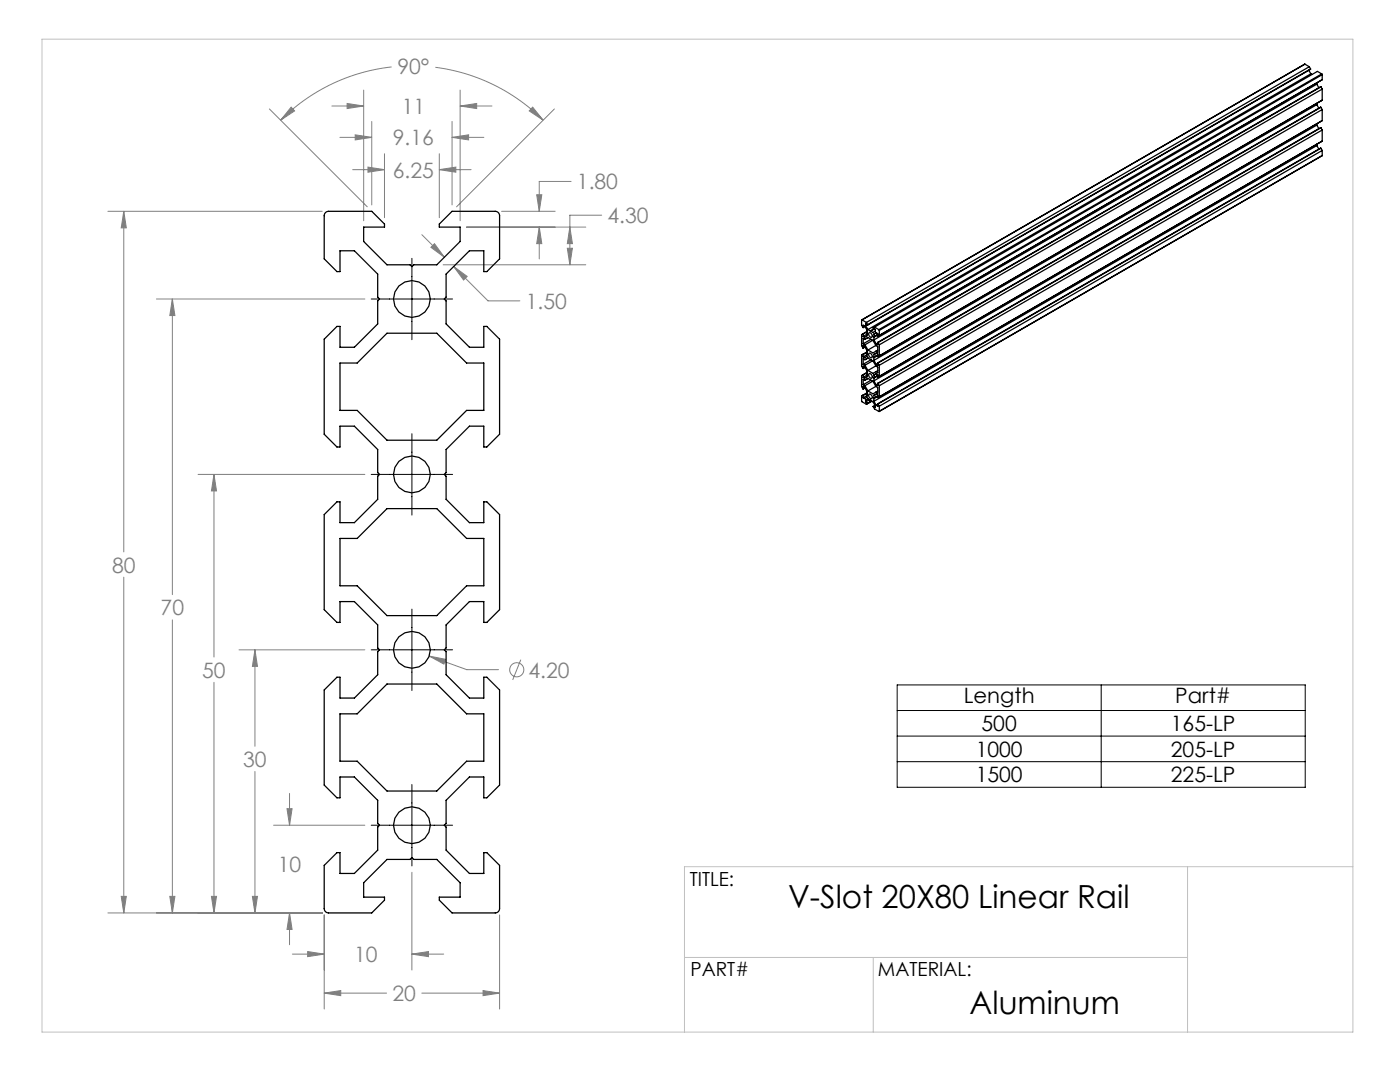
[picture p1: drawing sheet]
<svg xmlns="http://www.w3.org/2000/svg" width="279mm" height="216mm" viewBox="0 0 279 216" stroke-linecap="round" stroke-linejoin="round" font-family="sans-serif">
<g fill="none" stroke="#808080" stroke-width=".2">
<path d="M72.6 18v26M78.1 13.4a37 37 0 0 0-22.1 10.6M86.9 13.4a37 37 0 0 1 21.5 10.6M91.8 18v26M53.8 21.7l19.5 19.6M58.1 21.4l.7 .7-2.8 1.9zM66.2 21.2h6.4M67.8 27.4h6.4M69.3 20.6l3.3 .6-3.3 .5zM70.4 33.9h6.3M70.9 26.9l3.3 .5-3.3 .5zM73.4 33.3l3.3 .6-3.3 .5z"/>
<path d="M74.2 24.2v16.7M76.7 30.7v12.7M87.7 33.9l3.3-.6v1.1zM87.7 30.7v12.7M87.7 33.9h6.3M90.2 27.4l3.3-.5v1zM90.2 24.2v16.7M90.2 27.4h6.4M91.8 21.2l3.3-.6v1.1zM91.8 21.2h6.4M106.3 21.4l2.1 2.6-2.8-1.9zM107.1 38.9h1l-.5 3.3z"/>
<path d="M110.6 21.7l-19.5 19.6M114 36.2h-6.4v6M21.5 42.2h42.8M24.7 42.2l.5 3.3h-1zM24.7 42.2v67.9M31.2 59.7h41.6M34.4 59.7l.5 3.3h-1zM34.4 59.7v59M84.2 46.8l4.5 4.5M86.7 48.6l2 2.7-2.7-2zM88.4 52.8h28.5M90.5 53.2l2.7 2-.7 .7z"/>
<path d="M90.5 53.2l6.9 6.8h6.3M93.1 45.3h23.8M100.1 42.2h10.7M107.6 45.3l.5 3.3h-1zM107.6 45.3v6.4M113.2 49.5h1l-.5 3.3zM113.7 45.3l.5 3.3h-1zM120.1 42.9h-6.4v9.9M39.5 94.7h33.3M42.7 94.7l.5 3.3h-1zM42.7 94.7v36.4M24.7 115.2v67"/>
<path d="M34.4 123.7v58.5M42.7 136.1v46.1M47.7 129.7h25.1M50.9 129.7l.5 3.3h-1zM50.9 129.7v19.2M85.7 130.9l3.2 .7-.3 .9zM85.7 130.9l7.4 2.7h6.4M103.9 131.6l-1.6 4.1M50.9 153.9v28.3M57.8 158.3v6.4M24.2 178.9h1l-.5 3.3zM33.9 178.9h1l-.5 3.3z"/>
<path d="M42.2 178.9h1l-.5 3.3zM50.4 178.9h1l-.5 3.3zM54.6 164.7h18.2M57.3 161.4h1l-.5 3.3zM82.2 174.1v19.5M21.5 182.2h42.8M57.8 182.2l.5 3.3h-1zM57.8 182.2v6.3M58.4 190.4h6.3M61.4 189.9l3.3 .5-3.3 .5zM64.7 198.2l3.3-.5v1zM64.7 182.6v18.7"/>
<path d="M64.7 198.2h12.4M82.2 190.4l3.3-.5v1zM82.2 190.4h6.4M84.2 198.2h15.5M96.4 197.7l3.3 .5-3.3 .5zM99.7 182.6v18.7"/>
<circle cx="103.1" cy="133.6" r="1.41"/>
</g>
<g fill="none" stroke="#000" stroke-width=".2">
<path d="M74.1 59.7h16.2M82.2 51.5v16.3M74.1 94.7h16.2M82.2 86.5v16.3M74.1 129.7h16.2M82.2 121.5v16.3M179.1 136.7h81.4v20.4h-81.4zM219.8 136.7v20.4M82.2 156.5v16.3M179.1 141.8h81.4M179.1 146.9h81.4M179.1 152h81.4"/>
<path d="M74.1 164.7h16.2"/>
</g>
<path d="M8.4 7.8h261.6v198.1h-261.6zM237 172.9v33M270 172.9h-133.4v33M136.6 191h100.4M174.3 191v14.9" fill="none" stroke="#c0c0c0" stroke-width=".2"/>
<path d="M61.4 189.9l3.3 .5-3.3 .5zM82.2 190.4l3.3-.5v1zM64.7 198.2l3.3-.5v1zM96.4 197.7l3.3 .5-3.3 .5zM85.7 130.9l2.9 1.6 .3-.9zM57.8 182.2l.5 3.3h-1zM57.3 161.4h1l-.5 3.3zM50.4 178.9h1l-.5 3.3zM50.9 129.7l.5 3.3h-1zM42.2 178.9h1l-.5 3.3zM42.7 94.7l.5 3.3h-1zM33.9 178.9h1l-.5 3.3zM34.4 59.7l.5 3.3h-1zM24.2 178.9h1l-.5 3.3zM24.7 42.2l.5 3.3h-1zM86.7 48.6l2 2.7-2.7-2zM90.5 53.2l2.7 2-.7 .7zM113.2 49.5h1l-.5 3.3zM113.7 45.3l.5 3.3h-1zM107.6 45.3l.5 3.3h-1zM107.1 38.9h1l-.5 3.3zM91.8 21.2l3.3-.6v1.1zM69.3 20.6l3.3 .6-3.3 .5zM70.9 26.9l3.3 .5-3.3 .5zM90.2 27.4l3.3-.5v1zM73.4 33.3l3.3 .6-3.3 .5zM87.7 33.9l3.3-.6v1.1zM106.3 21.4l2.1 2.6-2.8-1.9zM58.1 21.4l.7 .7-2.8 1.9z" fill="#808080"/>
<g fill="none" stroke="#000" stroke-width=".25">
<path d="M260.4 12.8h.1M260.4 12.8l-88.4 51M260.4 12.8l.9 .5M261.2 14l.4 .7M261.3 13.3l.3 .5M261.3 13.3l-88.4 51M261.6 13.8l-88.4 51M261.6 13.8l-88.4 51.1M261.6 14.7l-88.4 51.1M261.6 14.7l.2 .2M262.8 16.8l-88.4 51M262.8 16.8l.4 .7"/>
<path d="M262.8 16.5v.3M263.6 17.3l-88.4 51.1M263.6 17.3l.3 .5M263.6 17.3l-88.4 51M263.8 14.7l.1 .2M263.8 14.7l-88.4 51.1M263.8 14.7l-.9-.5-88.4 51.1M263.9 14.9l-88.4 51M263.9 15.9l-88.7 51.2M263.9 14.9v1M263.9 17.8v2.2M263.9 15.9l-.3 .2"/>
<path d="M263.9 17.8l-88.4 51M263.9 20l-88.7 51.2M263.9 20l-.3 .1M262.8 20.6v.3M262.8 24.7v.3M262.8 28.8v.2M262.8 20.9l-88.4 51M262.8 20.9l.4 .7M262.8 25l-88.4 51M262.8 25l.4 .7M262.8 29l-88.4 51.1M262.8 29l.4 .7"/>
<path d="M263.6 21.4l-88.4 51M263.6 21.4l.3 .5M263.6 25.5l-88.4 51M263.6 25.5l.3 .4M263.6 29.6l-88.4 51M263.6 29.6l.3 .4M263.9 31l-88.4 51.1M263.9 21.9v2.2M263.9 25.9v2.3M263.9 30v1M263.9 21.9l-88.4 51M263.9 24.1l-88.7 51.1"/>
<path d="M263.9 24.1l-.3 .1M263.9 25.9l-88.4 51.1M263.9 28.2l-88.7 51.1M263.9 28.2l-.3 .1M263.9 30l-88.4 51M65 42.4l.6-.2h8.6l2.5 2.5v.6h-4.1v2.9l4.6 4.6h4.6l.4 .4 .4-.4h4.6l4.6-4.6v-2.9h-4.1v-.6l2.5-2.5h8.6a.87 .87 0 0 1 .9 .8v8.6l-2.5 2.6h-.6v-4.2h-2.9l-4.7 4.7v4.6l-.3 .4 .3 .3v4.6l4.7 4.7h2.9v-4.2h.6l2.5 2.6v18.9l-2.5 2.6h-.6v-4.2h-2.9l-4.7 4.7v4.6l-.3 .4 .3 .3v4.6l4.7 4.7h2.9v-4.2h.6l2.5 2.6v18.9l-2.5 2.6h-.6v-4.2h-2.9l-4.7 4.7v4.6l-.3 .4 .3 .3v4.6l4.7 4.7h2.9v-4.2h.6l2.5 2.6v18.9l-2.5 2.6h-.6v-4.2h-2.9l-4.7 4.7v4.6l-.3 .4 .3 .3v4.6l4.7 4.7h2.9v-4.2h.6l2.5 2.6v8.6a.88 .88 0 0 1-.9 .9h-8.6l-2.5-2.6v-.6h4.1v-2.9l-4.6-4.6h-4.6l-.4-.4-.4 .4h-4.6l-4.6 4.6v2.9h4.1v.6l-2.5 2.6h-8.6a.88 .88 0 0 1-.9-.9v-8.6l2.5-2.6h.7v4.2h2.8l4.7-4.7v-4.6l.3-.3-.3-.4v-4.6l-4.7-4.7h-2.8v4.2h-.7l-2.5-2.6v-18.9l2.5-2.6h.7v4.2h2.8l4.7-4.7v-4.6l.3-.3-.3-.4v-4.6l-4.7-4.7h-2.8v4.2h-.7l-2.5-2.6v-18.9l2.5-2.6h.7v4.2h2.8l4.7-4.7v-4.6l.3-.3-.3-.4v-4.6l-4.7-4.7h-2.8v4.2h-.7l-2.5-2.6v-18.9l2.5-2.6h.7v4.2h2.8l4.7-4.7v-4.6l.3-.3-.3-.4v-4.6l-4.7-4.7h-2.8v4.2h-.7l-2.5-2.6v-8.6zM67.9 72.4h3.4l5.9-5.9h10l5.9 5.9h3.5v9.5h-3.5l-5.9 5.9h-10l-5.9-5.9h-3.4zM172.2 78.9l-.2 .1v1.2l.9 .5 1.1-.7-.8 .4M172.2 66.6h.1M172.2 66.6l-.2 .2v2.2l.3 .5M172.2 70.7h.1M172.2 70.7l-.2 .1v2.3l.3 .4"/>
<path d="M172.2 74.8h.1M172.2 74.8l-.2 .1v2.2l.3 .5M172.2 78.9h.1M172.3 65.4v-.5l.3 .2 .4 .8 .1 .6-.1 .5-.4 .3-.3-.2M172.3 68.6v-1.1l.3 .2 .6-.3 1 .5 .6 1.1 .4 .2v1.1l-.4-.2M172.3 72.7v-1.1l.3 .2 .6-.4 1 .6 .6 1.1 .4 .2v1.1l-.4-.2M172.3 76.8v-1.1l.3 .2 .6-.4 1 .6 .6 1 .4 .2v1.1l-.4-.2M172.3 69.5v-.5l.3 .1 .4 .9 .1 .6-.1 .5-.4 .3-.3-.2M172.3 73.5v-.4l.3 .1 .4 .8 .1 .6-.1 .6-.4 .3-.3-.2M172.3 77.6v-.5l.3 .2 .4 .8 .1 .6-.1 .6-.4 .2-.3-.1M172.3 66.6v.5M172.3 70.7v.5"/>
<path d="M172.3 74.8v.5M172.3 78.9v.5M172.3 68.6l.3 .2M172.3 72.7l.3 .2M172.3 76.8l.3 .2M172.6 68.8l.6 1M172.6 72.9l.6 1M172.6 77l.6 1M172.6 65.2l-.3 .2M172.6 69.2l-.3 .3M172.6 73.3l-.3 .2M172.6 77.4l-.3 .2"/>
<path d="M172.7 64.9l.5 .9M172.9 64.3l-.9-.4v1l.3 .5M172.9 64.3l.3 .5M173 66.2l-.7 .4M173 66.1l-.8 .5M173 66.7l-.7 .4M173 70.3l-.7 .4M173 70.2l-.8 .5M173 70.8l-.7 .4M173 74.4l-.7 .4M173 74.3l-.8 .5M173 74.9l-.7 .4"/>
<path d="M173 78.9l-.7 .5M173 78.5l-.7 .4M173 78.4l-.8 .5M173 64.8l-.3 .1M173.2 64.9l-.5-.3v.3M173.2 64.8v.1M173.2 65.8l.5 .2M173.2 69.8l1 .6 .6-.3M173.2 73.9l1 .6 .6-.3M173.2 78l1 .6 .6-.4M173.5 74.6a.54 .54 0 0 1 .5 .3 .54 .54 0 0 1-.1 .6l-.4-.3-.2-.4zM173.5 70.5a.54 .54 0 0 1 .5 .3 .54 .54 0 0 1-.1 .6l-.4-.3-.2-.4z"/>
<path d="M173.5 66.4a.54 .54 0 0 1 .5 .3 .54 .54 0 0 1-.1 .6l-.4-.3-.2-.4zM173.5 78.6a.54 .54 0 0 1 .5 .4 .54 .54 0 0 1-.1 .6l-.4-.4-.2-.3zM173.5 79.8l-.8 .4M173.7 66l.1 .1M173.8 67.7l-1.5 .9M173.8 71.8l-1.5 .9M173.8 75.9l-1.5 .9M174.2 67.9l-1.6 .9M174.2 72l-1.6 .9M174.2 76.1l-1.6 .9M174.4 67.3v.5M174.4 71.4v.5"/>
<path d="M174.4 75.5v.5M174.4 79.5v.6M174.4 67.8l.5 .8M174.4 71.9l.5 .8M174.4 76l.5 .8M174.4 65.6l-.7 .4M174.5 65.6l-.7 .5M174.5 65.3l-.2 .2 .4 .2v.4l-.5 .2-.4-.2M174.5 65.3l.9 .5M174.8 68.9l-1.6 .9M174.8 73l-1.6 .9M174.8 77.1l-1.6 .9"/>
<path d="M175.2 68.3v.5l-.3-.2M175.2 72.4v.5l-.3-.2M175.2 76.5v.5l-.3-.2M175.2 68.3v.1M175.2 72.4h.1M175.2 76.5h.1M175.2 78l-.4 .2M175.2 74l-.4 .2M175.2 69.9l-.4 .2M175.2 66.8l-.8 .5M175.2 68.5l-.3 .1M175.2 70.9l-.8 .5"/>
<path d="M175.2 72.6l-.3 .1M175.2 75l-.8 .5M175.2 76.6l-.3 .2M175.2 79.1l-.8 .4M175.2 67.1v-.5l-.3-.2-.5 .3v.5l.8-.4-.8 .5M175.2 71.2v-.6l-.3-.1-.5 .2v.6l.8-.5-.8 .6M175.2 75.2v-.5l-.3-.1-.5 .2v.6l.8-.5-.8 .6M175.2 79.3v-.5l-.3-.2-.5 .3v.5l.8-.4-.8 .5M175.2 68.4l.3 .4M175.2 72.4l.3 .5M175.2 76.5l.3 .5M175.4 65.8l.1 .1"/>
<path d="M175.5 65.9v1l-.3 .2M175.5 68.8v2.2l-.3 .2M175.5 72.9v2.2l-.3 .1M175.5 77v2.2l-.3 .1M172.7 80.2v-.3l.5-.3 .5 .2a1.58 1.58 0 0 1 1 1.5l-.4-.2M172.7 80.2l.5 .2M173.9 80l-.7 .4M174.3 81.1l.2 .5 1 .5M174.4 80.1l.5 .8M174.6 80.9l-.3 .2M175.2 80.6v.5l-.3-.2M175.2 80.6h.1"/>
<path d="M175.2 80.7l-.3 .2M175.2 80.6l.3 .4M175.5 81v1.1M67.9 107.4h3.4l5.9-5.9h10l5.9 5.9h3.5v9.5h-3.5l-5.9 5.9h-10l-5.9-5.9h-3.4zM67.9 142.4h3.4l5.9-5.9h10l5.9 5.9h3.5v9.5h-3.5l-5.9 5.9h-10l-5.9-5.9h-3.4z"/>
<circle cx="82.2" cy="59.7" r="3.7"/>
<circle cx="82.2" cy="94.7" r="3.7"/>
<circle cx="82.2" cy="129.7" r="3.7"/>
<circle cx="82.2" cy="164.7" r="3.7"/>
</g>
<g font-size="6.3">
<text x="157.3" y="181.3">V-Slot 20X80 Linear Rail</text>
<text x="193.5" y="202.3">Aluminum</text>
</g>
<g font-size="4.2" fill="#808080">
<text x="79.3" y="14.7">90°</text>
<text x="80.2" y="22.8">11</text>
<text x="78.4" y="29">9.16</text>
<text x="78.4" y="35.5">6.25</text>
<text x="115.1" y="37.8">1.80</text>
<text x="121.2" y="44.5">4.30</text>
<text x="104.9" y="61.6">1.50</text>
<text x="22.4" y="114.2">80</text>
<text x="32.1" y="122.8">70</text>
<text x="40.4" y="135.2">50</text>
<text x="105.5" y="135.2">4.20</text>
<text x="48.5" y="153">30</text>
<text x="55.4" y="174">10</text>
<text x="70.7" y="192">10</text>
<text x="78.3" y="199.8">20</text>
</g>
<g font-size="4.2">
<text x="192.3" y="140.4">Length</text>
<text x="234.5" y="140.4">Part#</text>
<text x="195.9" y="145.9">500</text>
<text x="233.7" y="145.9">165-LP</text>
<text x="194.7" y="151">1000</text>
<text x="233.7" y="151">205-LP</text>
<text x="194.7" y="156.1">1500</text>
<text x="233.7" y="156.1">225-LP</text>
</g>
<g font-size="3.9">
<text x="137.7" y="176.8">TITLE:</text>
<text x="137.8" y="194.8">PART#</text>
<text x="175.2" y="194.8">MATERIAL:</text>
</g>
</svg>
